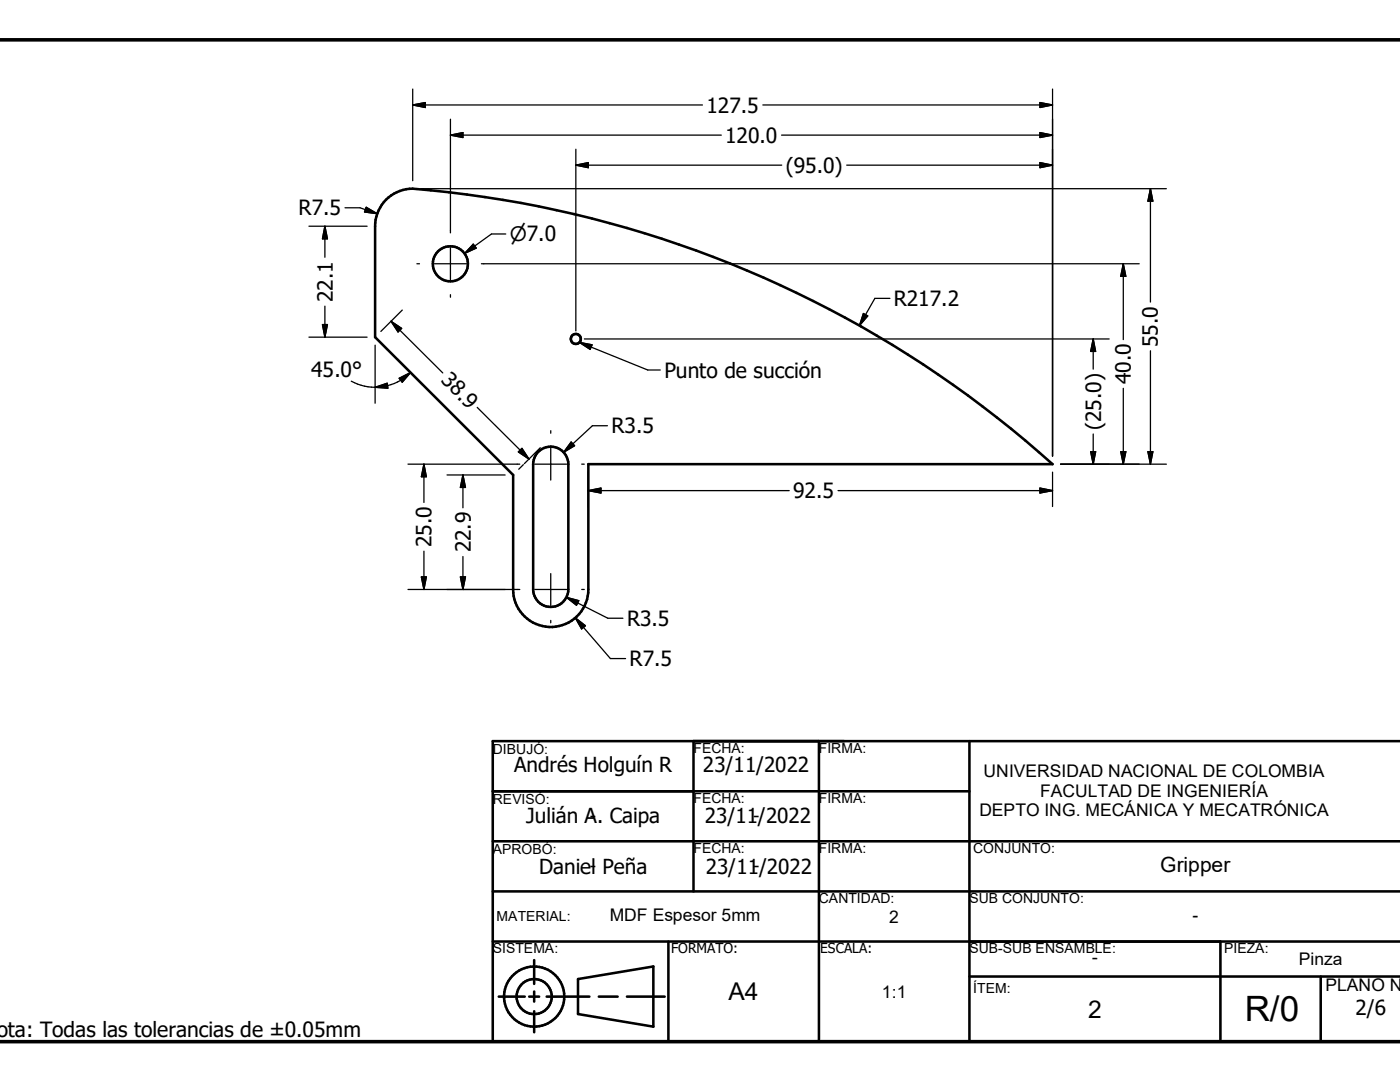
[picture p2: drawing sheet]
<svg xmlns="http://www.w3.org/2000/svg" width="279mm" height="216mm" viewBox="0 0 279 216" stroke-linecap="round" stroke-linejoin="round" font-family="sans-serif">
<g fill="none" stroke="#000" stroke-width=".51">
<path d="M77 39.8a7.7 7.7 0 0 1 5.4-2.1 217.9 217.9 0 0 1 127.7 54.9h-92.7v25a7.5 7.5 0 0 1-7.5 7.5 7.5 7.5 0 0 1-7.5-7.5v-22.8l-27.5-27.5v-22.2a7.6 7.6 0 0 1 2.1-5.3zM107.4 90.2a3.5 3.5 0 0 1 3.8-.8 3.5 3.5 0 0 1 2.2 3.2v25a3.5 3.5 0 0 1-3.5 3.5 3.5 3.5 0 0 1-3.5-3.5v-25l.3-1.3zM98.3 157.9h95.2M138.4 147.9v30M163.4 147.9v60M193.5 147.9v60M279.4 147.9h-181.1v60h181.1M98.3 177.9h181.1M98.3 167.9h181.1M98.3 187.9h181.1M99.5 198.9h5.2M105.6 198.9h2"/>
<path d="M106.6 191.6v4.7M106.6 197.9v2M109.1 198.9h8.5M115.4 195.4l15-2.6v12.1l-15-2.6zM119.5 198.9h3.8M125.1 198.9h7.6M133.4 187.9v20M193.5 194.9h85.9M243.6 187.9v20M263.6 194.9v13M106.6 201.8v4.2"/>
<circle cx="89.9" cy="52.6" r="3.5"/>
<circle cx="114.9" cy="67.6" r=".99"/>
<circle cx="106.6" cy="198.9" r="3.5"/>
<circle cx="106.6" cy="198.9" r="6"/>
</g>
<path d="M0 7.9h279.4M-.1 207.9h279.5" fill="none" stroke="#000" stroke-width=".71"/>
<path d="M110.1 198.9h1" fill="none" stroke="#000" stroke-width=".2"/>
<g fill="none" stroke="#000" stroke-width=".25">
<path d="M82.4 17.8v18.3M210.1 17.8v73.2M82.4 20.9h57.8M82.4 20.9l2.5-.4v1zM84 37.7h148.8M89.9 23.8v22.7M89.9 27l2.5-.5v.9zM89.9 27h54M114.9 33l2.5-.6v1.1zM114.9 33h41.1M114.9 29.8v36.2M152.2 20.9h57.9"/>
<path d="M156 27h54.1M169 33h41.1M207.5 20.5l2.6 .4-2.6 .6zM207.5 26.5l2.6 .5-2.6 .4zM207.5 32.4l2.6 .6-2.6 .5zM229.6 37.7v22.6M229.6 37.7l.5 2.4h-1zM61.7 45.1h11.6M64.8 45.1v6.2M64.8 45.1l.5 2.6h-.9zM68.9 41.5h3l3.4 1.2M73.1 41.4l2.2 1.3-2.6-.4z"/>
<path d="M83.2 52.6h.5M86.7 52.6h6.4M89.9 49.5v6.3M89.9 58.8v.5M94.4 48.7l.6 .8-2.3 1.1zM96.1 52.6h131.3M100.9 46.7h-2.8l-5.4 3.9M177.6 59.5h-3l-3.1 5.5M224.2 52.6v15.2M224.2 52.6l.5 2.5h-1zM61.7 67.3h11.6M64.4 64.8h.9l-.5 2.5z"/>
<path d="M64.8 61.1v6.2M70.1 76.1l1.3 .5 1.3 .5 2.2 .2M74.9 77.3l2.4-.8 .1 1zM74.9 68.9v11.6M78 64.1l10.4 10.3M78 64.1l2.2 1.4-.8 .7zM79.7 75.5l2.2-1.2-1.6 2zM80.3 61.9l-4.3 4.2M81.9 74.3a9.9 9.9 0 0 1-7 3M115.6 68.3l13.7 5.5h2.5M115.6 68.3l2.6 .5-.4 .9zM116.6 67.6h104.8"/>
<path d="M172.3 62.6l.9 .4-1.7 2zM218.2 67.6v6.1M218.2 67.6l.5 2.5h-1zM224.2 77.5v15.1M229.6 70v22.6M81.4 92.6h22.3M84.6 92.6v7.7M84.6 92.6l.5 2.5h-1zM89.2 94.8h11.6M92.4 94.8v6.5M92.4 94.8l.5 2.5h-1zM95.2 81.3l10.4 10.3"/>
<path d="M103.5 90.2l.7-.7 1.4 2.1zM104.4 92.7l-.9 .9M106.7 92.6h6.4M107.8 89.3l-3.2 3.2M109.9 85.9v.5M109.9 89.4v6.4M114 88.2l.7 .7-2.2 1.4zM116.1 92.6h.5M117.4 97.9h40.1M117.4 97.9l2.5-.5v1zM117.4 94.2v6.9M121.2 84.9h-3l-5.7 5.4"/>
<path d="M167.2 97.9h42.9M207.5 97.4l2.6 .5-2.6 .5zM210.1 94.2v6.9M211.7 92.6h21.1M217.7 90.1h1l-.5 2.5zM218.2 86.6v6M223.7 90.1h1l-.5 2.5zM229.1 90.1h1l-.5 2.5zM81.4 117.6h22.3M84.1 115.1h1l-.5 2.5zM84.6 110v7.6M91.9 115.1h1l-.5 2.5z"/>
<path d="M92.4 111v6.6M106.7 117.6h6.4M109.9 114.5v6.3M113 119.2l8.3 4.2h3M113 119.2l2.5 .7-.4 .9zM116.1 117.6h.5M109.9 123.8v.5M114.8 123.3l7 8.1h3M114.8 123.3l2 1.6-.7 .6z"/>
</g>
<g fill="#000" stroke="#000" stroke-width=".25">
<path d="M82.4 20.9l2.5-.4v1zM89.9 27l2.5-.5v.9zM114.9 33l2.5-.6v1.1zM207.5 20.5l2.6 .4-2.6 .6zM207.5 32.4l2.6 .6-2.6 .5zM207.5 26.5l2.6 .5-2.6 .4zM64.8 45.1l.5 2.6h-.9zM73.1 41.4l2.2 1.3-2.6-.4zM94.4 48.7l.6 .8-2.3 1.1zM224.2 52.6l.5 2.5h-1zM229.6 37.7l.5 2.4h-1zM64.4 64.8h.9l-.5 2.5z"/>
<path d="M74.9 77.3l2.4-.8 .1 1zM78 64.1l2.2 1.4-.8 .7zM79.7 75.5l2.2-1.2-1.6 2zM115.6 68.3l2.6 .5-.4 .9zM172.3 62.6l.9 .4-1.7 2zM218.2 67.6l.5 2.5h-1zM84.6 92.6l.5 2.5h-1zM92.4 94.8l.5 2.5h-1zM103.5 90.2l.7-.7 1.4 2.1zM114 88.2l.7 .7-2.2 1.4zM117.4 97.9l2.5-.5v1zM207.5 97.4l2.6 .5-2.6 .5z"/>
<path d="M217.7 90.1h1l-.5 2.5zM223.7 90.1h1l-.5 2.5zM229.1 90.1h1l-.5 2.5zM84.1 115.1h1l-.5 2.5zM91.9 115.1h1l-.5 2.5zM113 119.2l2.5 .7-.4 .9zM114.8 123.3l2 1.6-.7 .6z"/>
</g>
<text font-size="7" x="248.4" y="203.8">R/0</text>
<g font-size="4.9">
<text x="145.4" y="199.6">A4</text>
<text x="217.2" y="203.1">2</text>
</g>
<g font-size="4.2">
<text x="141" y="22.5">127.5</text>
<text x="144.7" y="28.5">120.0</text>
<text x="156.8" y="34.5">(95.0)</text>
<text x="59.6" y="43">R7.5</text>
<text x="66.4" y="60.3" transform="rotate(-90 66.4 60.3)">22.1</text>
<text x="178.4" y="61.1">R217.2</text>
<text x="231.1" y="69.2" transform="rotate(-90 231.1 69.2)">55.0</text>
<text x="62.1" y="75.2">45.0°</text>
<text x="87.8" y="76.1" transform="rotate(45 87.8 76.1)">38.9</text>
<text x="132.6" y="75.5">Punto de succión</text>
<text x="225.7" y="76.7" transform="rotate(-90 225.7 76.7)">40.0</text>
<text x="122" y="86.5">R3.5</text>
<text x="219.8" y="85.8" transform="rotate(-90 219.8 85.8)">(25.0)</text>
<text x="158.3" y="99.4">92.5</text>
<text x="86.1" y="109.2" transform="rotate(-90 86.1 109.2)">25.0</text>
<text x="93.9" y="110.2" transform="rotate(-90 93.9 110.2)">22.9</text>
<text x="125.1" y="124.8">R3.5</text>
<text x="125.6" y="132.9">R7.5</text>
<text x="231.5" y="173.9">Gripper</text>
<text x="-.7" y="207">ota: Todas las tolerancias de ±0.05mm</text>
</g>
<g font-size="4.1">
<text x="102.6" y="154.1">Andrés Holguín R</text>
<text x="140.3" y="154.1">23/11/2022</text>
<text x="105" y="164.1">Julián A. Caipa</text>
<text x="140.7" y="164.3">23/11/2022</text>
<text x="107.6" y="174.5">Daniel Peña</text>
<text x="140.9" y="174.3">23/11/2022</text>
<text x="270.5" y="202.6">2/6</text>
</g>
<text font-size="4" x="101.8" y="48.2">n7.0</text>
<g font-size="3.5">
<text x="196.3" y="155.1">UNIVERSIDAD NACIONAL DE COLOMBIA</text>
<text x="207.6" y="159">FACULTAD DE INGENIERÍA</text>
<text x="117.7" y="164">-</text>
<text x="150.3" y="164">-</text>
<text x="195.5" y="162.9">DEPTO ING. MECÁNICA Y MECATRÓNICA</text>
<text x="117.7" y="173.9">-</text>
<text x="150.3" y="173.9">-</text>
<text x="121.7" y="183.8">MDF Espesor 5mm</text>
<text x="177.5" y="184.1">2</text>
<text x="238" y="183.8">-</text>
<text x="259.2" y="192.6">Pinza</text>
<text x="264.5" y="197.8">PLANO N</text>
<text x="176" y="199.1">1:1</text>
</g>
<text font-size="3.4" x="217.9" y="192.4">-</text>
<g font-size="2.8">
<text x="98.4" y="150.4">DIBUJÓ:</text>
<text x="138.4" y="150.2">FECHA:</text>
<text x="163.4" y="150.2">FIRMA:</text>
<text x="98.4" y="160.4">REVISÓ:</text>
<text x="138.4" y="160.2">FECHA:</text>
<text x="163.4" y="160.2">FIRMA:</text>
<text x="98.4" y="170.3">APROBÓ:</text>
<text x="138.4" y="170.2">FECHA:</text>
<text x="163.4" y="170.2">FIRMA:</text>
<text x="194.2" y="170.2">CONJUNTO:</text>
<text x="99.1" y="183.8">MATERIAL:</text>
<text x="163.4" y="180.2">CANTIDAD:</text>
<text x="193.5" y="180.2">SUB CONJUNTO:</text>
<text x="98.4" y="190.2">SISTEMA:</text>
<text x="193.5" y="190.2">SUB-SUB ENSAMBLE:</text>
<text x="244.3" y="190.2">PIEZA:</text>
<text x="194.2" y="198.2">ÍTEM:</text>
</g>
<g font-size="2.7">
<text x="133.9" y="190.2">FORMATO:</text>
<text x="163.7" y="190.1">ESCALA:</text>
</g>
</svg>
